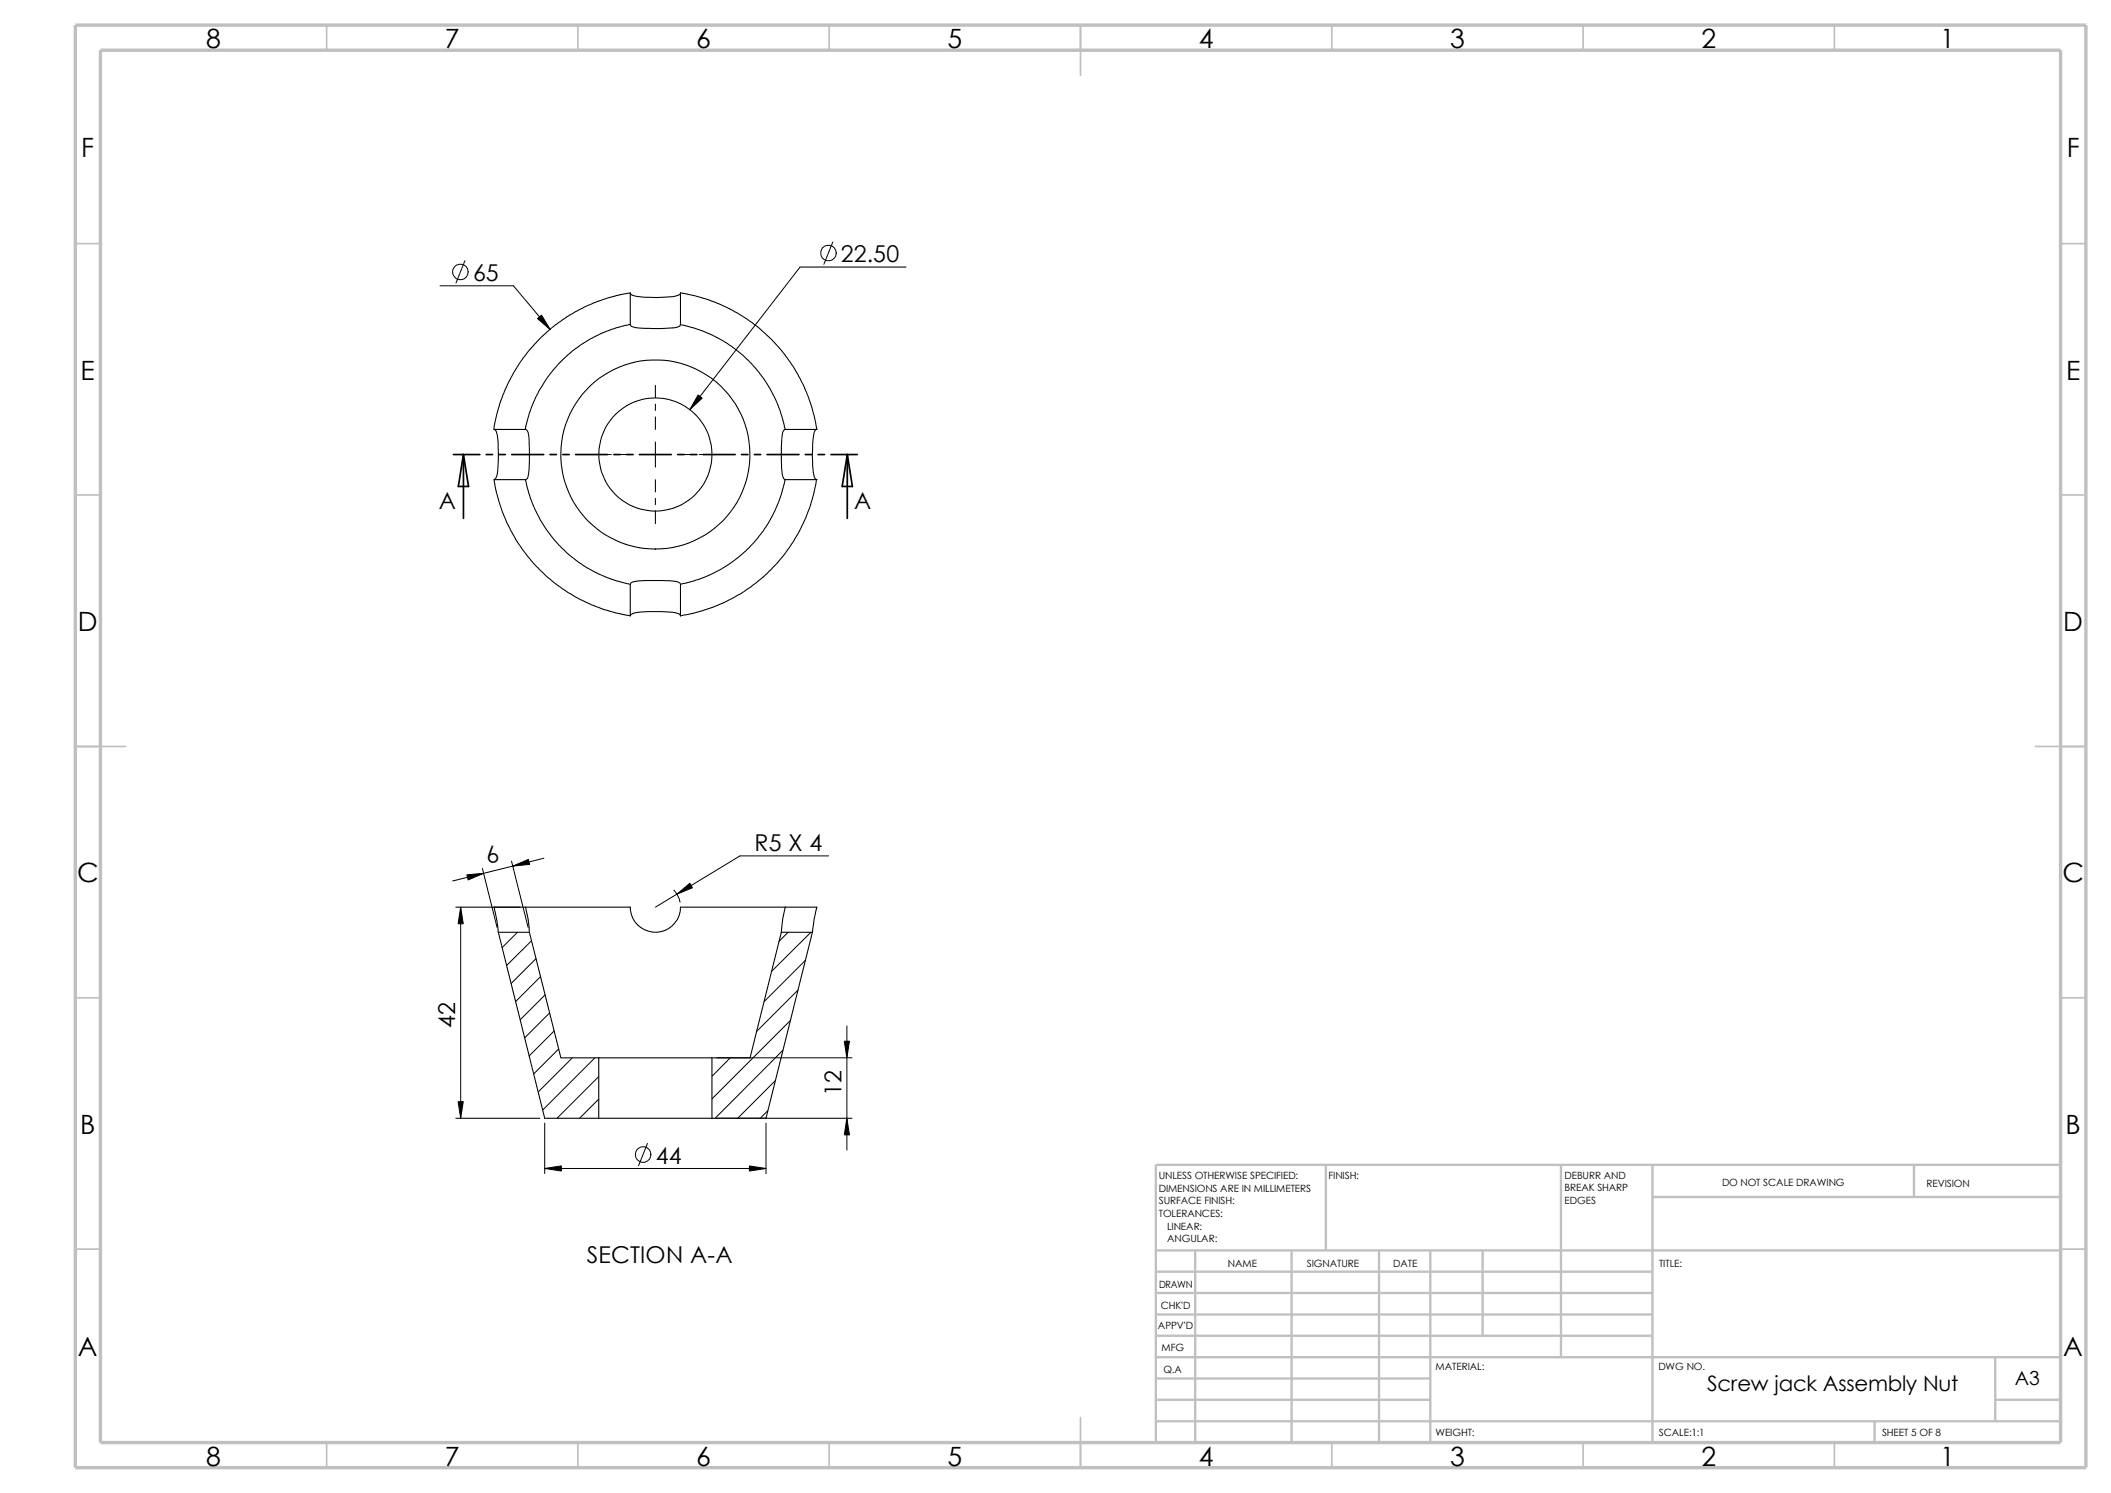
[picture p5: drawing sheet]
<svg xmlns="http://www.w3.org/2000/svg" width="420mm" height="297mm" viewBox="0 0 420 297" stroke-linecap="round" stroke-linejoin="round" font-family="sans-serif">
<g fill="none" stroke="#c0c0c0" stroke-width=".34">
<path d="M65 5v5M115 5v5M165 5v5M215 5v10M265 5v5M315 5v5M365 5v5M15 48.5h5M410 48.5h5M15 98.5h5M410 98.5h5M15 148.5h10"/>
<path d="M405 148.5h10M15 198.5h5M410 198.5h5M15 248.5h5M410 248.5h5M65 287v5M115 287v5M165 287v5M215 282v10M265 287v5M315 287v5M365 287v5"/>
</g>
<g fill="none" stroke="#c0c0c0" stroke-width=".47">
<path d="M263.8 231.7v17.1M310.6 231.7v38.3M328.8 238.1h81.2M328.8 231.7v55.3M380.8 231.7v6.4M410 231.7h-180v55.3M230 253h98.8M230 257.2h98.8M230 248.8h180M237.8 248.8v38.2M257 248.8v38.2M274.4 248.8v38.2"/>
<path d="M284.6 248.8v38.2M295 248.8v16.9M230 278.5h54.6M230 270h180M230 274.2h54.6M230 261.5h98.8M230 265.7h98.8M397 278.5h13M397 270v12.7M230 282.7h180M373 282.7v4.3"/>
</g>
<path d="M15 5h400v287h-400zM20 10h390v277h-390z" fill="none" stroke="#c0c0c0" stroke-width=".68" stroke-linecap="butt"/>
<g fill="none" stroke="#000" stroke-width=".21">
<path d="M125.4 58.3a1.12 1.12 0 0 0 1.1 .6l2.8 .2a20.9 20.9 0 0 0 5.6-.3l.3-.2 .2-.3v6.3a1 1 0 0 1-1.1 .6l-2.8 .2a24.8 24.8 0 0 1-5.6-.4l-.3-.1-.2-.3M125.4 58.3a32.3 32.3 0 0 0-27.1 27.1M125.4 58.3v6.3M135.4 58.3a32.7 32.7 0 0 1 27.1 27.1M125.4 64.6l-2.2 .5a26.3 26.3 0 0 0-18.7 20.3M135.3 64.6l1.9 .4a26.2 26.2 0 0 1 19 20.4M98.3 95.4a2.47 2.47 0 0 0 .8-2.4v-1.5a20.9 20.9 0 0 0-.3-5.6l-.2-.3-.3-.2h6.3a1.04 1.04 0 0 1 .6 1.1l.1 3.6a14.4 14.4 0 0 1-.4 5.1l-.3 .2M98.3 95.4l.2 1.2a32.7 32.7 0 0 0 26.8 25.9M98.3 95.4h6.3M104.6 95.4l.5 2.2a26.3 26.3 0 0 0 20.2 18.6M156.2 95.4l-.5 1.8a26.2 26.2 0 0 1-20.3 19M156.2 95.4h6.3"/>
<path d="M156.2 85.4h6.3M156.2 85.4a.94 .94 0 0 0-.5 1l-.3 3.5a15.4 15.4 0 0 0 .5 5.2l.3 .3M162.5 95.4a32.6 32.6 0 0 1-27.1 27.1M162.5 85.4a1 1 0 0 0-.6 1.1l-.2 2.8a15.5 15.5 0 0 0 .5 5.9l.3 .2M135.4 116.2v6.3M135.4 116.2a.89 .89 0 0 0-.9-.5l-3.6-.2a17.4 17.4 0 0 0-5.2 .4l-.3 .3v6.3a1.31 1.31 0 0 1 1.4-.7l2.2-.1a22.8 22.8 0 0 1 6.1 .4l.3 .4M99.1 185.5h6.2M99.1 185.5l9.3 37h10.7M104.6 180.5h20.8a5 5 0 0 0 5 5 5 5 0 0 0 5-5h20.8M104.6 180.5h-6.3l.6 2.8 .2 2.2M104.6 180.5l.5 2.3 .2 2.7M105.3 185.5l6.3 24.9h7.5"/>
<path d="M155.4 185.5h6.2M155.4 185.5l-6.2 24.9h-7.6M156.2 180.5l-.5 2.2-.3 2.8M156.2 180.5h6.3l-.5 2.4-.4 2.6M161.6 185.5l-9.2 37h-10.8M119.1 210.4h22.5M119.1 210.4v12.1M141.6 210.4v12.1M119.1 222.5h22.5"/>
<circle cx="130.4" cy="90.4" r="11.3"/>
<circle cx="130.4" cy="90.4" r="18.8"/>
</g>
<g fill="none" stroke="#000" stroke-width=".2">
<path d="M87.5 56.9h14.7l7.3 8.7M92.5 51.9l-1.8 4.4M165.7 48.1l-1.8 4.5M180.3 53.1h-21.1l-22 28.4M130.4 76.7v2.4M116.6 90.4h2.5M120.4 90.4h1.2M122.9 90.4h2.5M127.9 90.4h5M130.4 80.4v1.3M130.4 82.9v2.5M130.4 87.9v5"/>
<path d="M130.4 95.4v2.5M130.4 99.1v1.3M135.4 90.4h2.4M139.1 90.4h1.3M141.6 90.4h2.5M130.4 101.7v2.5M96 172.8l2.9 11.7M101.8 171.3l3.3 13.2M108.2 170.7l-18.2 4.6M134.1 177.1a5.2 5.2 0 0 1 1.2 2.4M164.8 170.3h-17.6l-16.8 10.2M90.7 180.5h12.8"/>
<path d="M91.7 180.5v42M103 185.5l-3.1 3M105.7 187.2l-4.9 4.9M106.6 190.7l-4.9 5M107.5 194.3l-4.9 5M108.5 197.9l-5 5M156.8 185.5l-1.8 1.8M158.7 197l-8.2 8.2M160.3 191l-8.3 8.3M161.3 185.5l-7.8 7.8M109.3 201.5l-4.9 5M110.2 205.1l-4.9 5"/>
<path d="M111.1 208.7l-4.9 5M113.9 210.4l-6.8 6.8M118.4 210.4l-10.4 10.4M119.1 214.2l-8.3 8.3M119.1 218.7l-3.8 3.8M142.6 210.4h26.9M145.3 210.4l-3.7 3.7M154.3 215l-7.5 7.5M155.7 209l-13.4 13.5M157.3 203l-15.7 15.6M168.5 204.1v24.7M90.7 222.5h16.7"/>
<path d="M108.4 223.4v10.1M108.4 232.5h44M128.8 227.5l-1.8 4.4M142.6 222.5h26.9M152.4 223.4v10.1M152.8 220.9l-1.5 1.6"/>
<circle cx="91.6" cy="54.1" r="1.56"/>
<circle cx="164.8" cy="50.3" r="1.56"/>
<circle cx="128" cy="229.7" r="1.55"/>
</g>
<path d="M106.9 63.4l.8-.7 1.8 2.9zM138.9 78.6l.8 .6-2.5 2.3zM92.9 174l3.3-.3-3.1 1.3zM102 172.3l3.1-1.3 .3 1zM134.7 177.9l2.5-2.2 .6 .9zM91.7 180.5l.5 3.3h-1.1zM168 207.1h1l-.5 3.3zM91.1 219.2h1.1l-.5 3.3zM108.4 232.5l3.3-.6v1.1zM149.1 231.9l3.3 .6-3.3 .5zM168.5 222.5l.5 3.3h-1z" fill="#000" stroke="#000" stroke-width=".2"/>
<g fill="none" stroke="#000" stroke-width=".34">
<path d="M90.2 90.4h5.3M92.2 90.4l1 6.4h-2zM92.2 90.4v12.7M96.7 90.4h1.3M99.3 90.4h1.2M101.8 90.4h6.4M109.4 90.4h1.3M112 90.4h1.2M114.5 90.4h6.4M122.1 90.4h1.3M124.7 90.4h1.2M127.2 90.4h6.4"/>
<path d="M134.8 90.4h1.3M137.4 90.4h1.2M139.9 90.4h6.4M147.5 90.4h1.3M150.1 90.4h1.2M152.6 90.4h6.4M160.2 90.4h1.3M162.8 90.4h1.2M165.3 90.4h5.3M168.6 90.4v12.7M168.6 90.4l1 6.4h-2z"/>
</g>
<g font-size="5.3">
<text x="41" y="9.6">8</text>
<text x="88.5" y="9.6">7</text>
<text x="138.5" y="9.6">6</text>
<text x="188.5" y="9.6">5</text>
<text x="238.5" y="9.6">4</text>
<text x="288.5" y="9.6">3</text>
<text x="338.5" y="9.6">2</text>
<text x="386" y="9.6">1</text>
<text x="16.2" y="31.3">F</text>
<text x="411.2" y="31.3">F</text>
<text x="16" y="75.6">E</text>
<text x="411" y="75.6">E</text>
<text x="15.5" y="125.6">D</text>
<text x="410.5" y="125.6">D</text>
<text x="15.3" y="175.6">C</text>
<text x="410.3" y="175.6">C</text>
<text x="16" y="225.6">B</text>
<text x="411" y="225.6">B</text>
<text x="15.5" y="269.8">A</text>
<text x="410.5" y="269.8">A</text>
<text x="41" y="291.6">8</text>
<text x="88.5" y="291.6">7</text>
<text x="138.5" y="291.6">6</text>
<text x="188.5" y="291.6">5</text>
<text x="238.5" y="291.6">4</text>
<text x="288.5" y="291.6">3</text>
<text x="338.5" y="291.6">2</text>
<text x="386" y="291.6">1</text>
</g>
<g font-size="4.6">
<text x="167.3" y="52.1">22.50</text>
<text x="94.1" y="55.9">65</text>
<text x="87.3" y="101.2">A</text>
<text x="170" y="101.2">A</text>
<text x="97.1" y="171.9" transform="rotate(-14 97.1 171.9)">6</text>
<text x="150.1" y="169.3">R5 X 4</text>
<text x="90.6" y="204.5" transform="rotate(-90 90.6 204.5)">42</text>
<text x="167.4" y="218.1" transform="rotate(-90 167.4 218.1)">12</text>
<text x="130.5" y="231.5">44</text>
<text x="116.8" y="251.2">SECTION A-A</text>
</g>
<text font-size="4.2" x="339.6" y="276.8">Screw jack Assembly Nut</text>
<text font-size="3.9" x="400.9" y="275.5">A3</text>
<g font-size="2">
<text x="230.5" y="234.6">UNLESS OTHERWISE SPECIFIED:</text>
<text x="230.5" y="237.1">DIMENSIONS ARE IN MILLIMETERS</text>
<text x="230.5" y="239.6">SURFACE FINISH:</text>
<text x="264.3" y="234.6">FINISH:</text>
<text x="311.3" y="234.5">DEBURR AND</text>
<text x="311.3" y="237">BREAK SHARP</text>
<text x="311.3" y="239.5">EDGES</text>
<text x="342.6" y="236">DO NOT SCALE DRAWING</text>
<text x="383.3" y="236.2">REVISION</text>
<text x="230.5" y="242.1">TOLERANCES:</text>
<text x="232.2" y="244.6">LINEAR:</text>
<text x="232.2" y="247.1">ANGULAR:</text>
<text x="260" y="252">SIGNATURE</text>
<text x="277.2" y="252">DATE</text>
<text x="330.1" y="252">TITLE:</text>
<text x="230.6" y="256.2">DRAWN</text>
<text x="244.3" y="252.1">NAME</text>
<text x="230.9" y="260.4">CHK'D</text>
<text x="230.4" y="264.5">APPV'D</text>
<text x="231.1" y="268.8">MFG</text>
<text x="231.5" y="273.1">Q.A</text>
<text x="285.6" y="272.5">MATERIAL:</text>
<text x="329.9" y="272.5">DWG NO.</text>
<text x="285.6" y="285.6">WEIGHT:</text>
<text x="330" y="285.6">SCALE:1:1</text>
<text x="374.4" y="285.6">SHEET 5 OF 8</text>
</g>
</svg>
